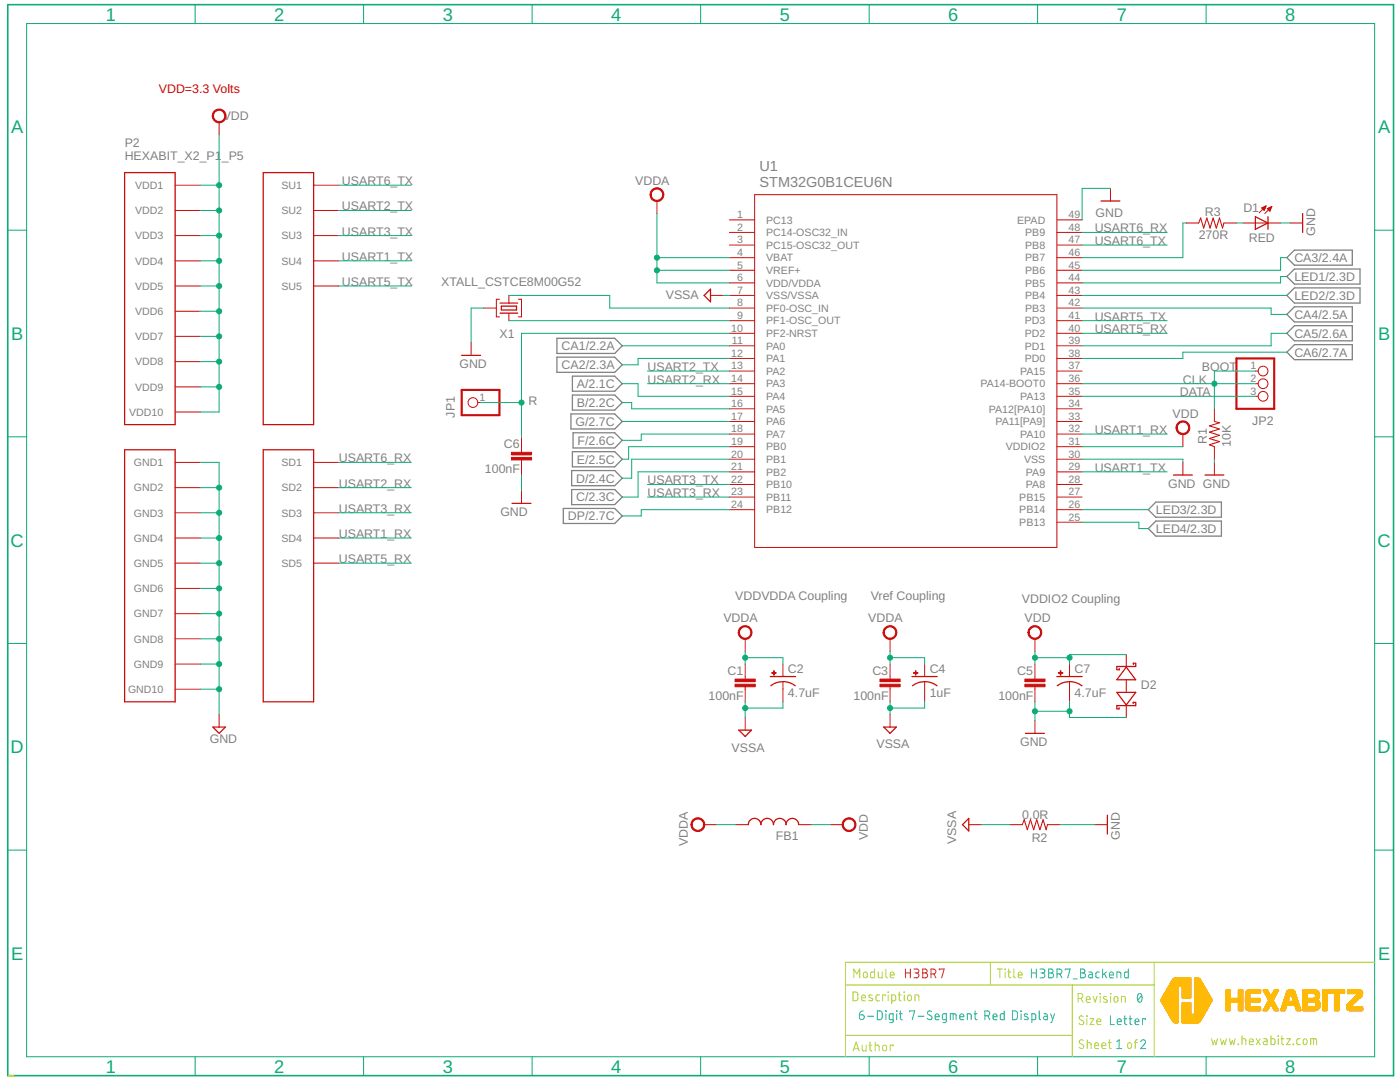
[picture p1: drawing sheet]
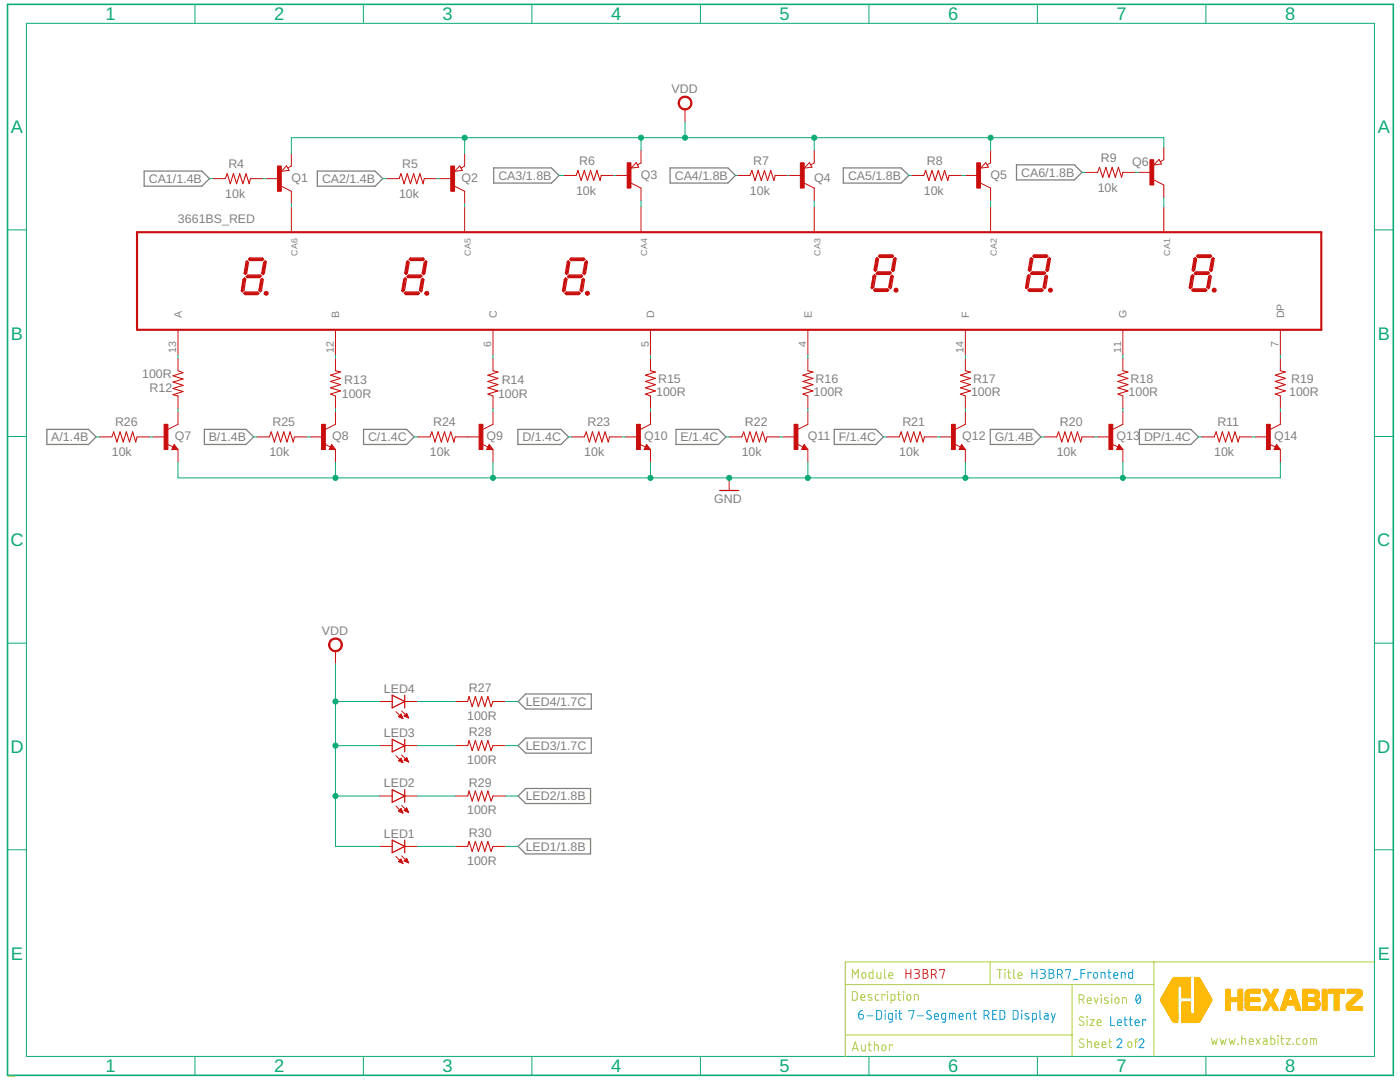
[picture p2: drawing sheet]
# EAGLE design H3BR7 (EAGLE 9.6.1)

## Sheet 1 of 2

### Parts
C1  100nF  C-0603  [C-0603]
C2  4.7uF  C-0805-POL  [C-0805-POL]
C3  100nF  C-0603  [C-0603]
C4  1uF  C-0805-POL  [C-0805-POL]
C5  100nF  C-0603  [C-0603]
C6  100nF  C-0603  [C-0603]
C7  4.7uF  C-0805-POL  [C-0805-POL]
D1  RED  VLMS1300-GS08  [VLMS1300-GS08]
D2  BOURNS_CDSOD323-T03SCBOURNS_CDSOD323-T03SC_0_0  [BOURNS_CDSOD323-T03SC_0]
FB1  FB-0603  [FB-0603]
JP1  R  PINHD-1X1  [1X01]
JP2  PINHD-1X3  [1X03]
P2  HEXABIT_X2_P1_P5  [HEXABIT_17.32_X2_P1_P5]
R1  10K  R-0603  [R-0603]
R2  0.0R  R-0603  [R-0603]
R3  270R  R-0603  [R-0603]
U1  STM32G0B1CEU6N  [HEXABITZ_ICS_QFN_B1CEU6_STM-L]
X1  XTALL_CSTCE8M00G52  [XTALL_CSTCE8M00G52]

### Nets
A: U1.15(PA4) ; also sheet 2
B: U1.16(PA5) ; also sheet 2
C: U1.21(PB2) ; also sheet 2
CA1: U1.11(PA0) ; also sheet 2
CA2: U1.12(PA1) ; also sheet 2
CA3: U1.45(PB6) ; also sheet 2
CA4: U1.42(PB3) ; also sheet 2
CA5: U1.39(PD1) ; also sheet 2
CA6: U1.38(PD0) ; also sheet 2
CLK: JP2.1 JP2.2 R1.2 U1.36(PA14-BOOT0)
D: U1.20(PB1) ; also sheet 2
DATA: JP2.3 U1.35(PA13)
DP: U1.24(PB12) ; also sheet 2
E: U1.19(PB0) ; also sheet 2
F: U1.18(PA7) ; also sheet 2
G: U1.17(PA6) ; also sheet 2
GND: C5.2 C6.2 C7.2(-) D1.C D2.1(A) P2.PAD_PD11(GND1) P2.PAD_PD12(GND2) P2.PAD_PD13(GND3) P2.PAD_PD14(GND4) P2.PAD_PD15(GND5) P2.PAD_PD16(GND6) P2.PAD_PD17(GND7) P2.PAD_PD18(GND8) P2.PAD_PD19(GND9) P2.PAD_PD20(GND10) R1.1 R2.2 U1.30(VSS) U1.49(EPAD) X1.P$2 ; also sheet 2
LED1: U1.44(PB5) ; also sheet 2
LED2: U1.43(PB4) ; also sheet 2
LED3: U1.26(PB14) ; also sheet 2
LED4: U1.25(PB13) ; also sheet 2
N$1: D1.A R3.2
N$2: R3.1 U1.46(PB7)
N$5: U1.9(PF1-OSC_OUT) X1.P$1
N$6: U1.8(PF0-OSC_IN) X1.P$3
N$8: C6.1 JP1.1 U1.10(PF2-NRST)
USART1_RX: P2.PAD_PD4(SD4) U1.32(PA10)
USART1_TX: P2.PAD_PU4(SU4) U1.29(PA9)
USART2_RX: P2.PAD_PD2(SD2) U1.14(PA3)
USART2_TX: P2.PAD_PU2(SU2) U1.13(PA2)
USART3_RX: P2.PAD_PD3(SD3) U1.23(PB11)
USART3_TX: P2.PAD_PU3(SU3) U1.22(PB10)
USART5_RX: P2.PAD_PD5(SD5) U1.40(PD2)
USART5_TX: P2.PAD_PU5(SU5) U1.41(PD3)
USART6_RX: P2.PAD_PD1(SD1) U1.48(PB9)
USART6_TX: P2.PAD_PU1(SU1) U1.47(PB8)
VDD: C5.1 C7.1(+) D2.2(C) FB1.2 P2.PAD_PU11(VDD1) P2.PAD_PU12(VDD2) P2.PAD_PU13(VDD3) P2.PAD_PU14(VDD4) P2.PAD_PU15(VDD5) P2.PAD_PU16(VDD6) P2.PAD_PU17(VDD7) P2.PAD_PU18(VDD8) P2.PAD_PU19(VDD9) P2.PAD_PU20(VDD10) U1.31(VDDIO2) ; also sheet 2
VDDA: C1.1 C2.1(+) C3.1 C4.1(+) FB1.1 U1.4(VBAT) U1.5(VREF+) U1.6(VDD/VDDA)
VSSA: C1.2 C2.2(-) C3.2 C4.2(-) R2.1 U1.7(VSS/VSSA)
Unconnected: U1.1(PC13) U1.2(PC14-OSC32_IN) U1.3(PC15-OSC32_OUT) U1.27(PB15) U1.28(PA8) U1.33(PA11[PA9]) U1.34(PA12[PA10]) U1.37(PA15)

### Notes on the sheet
- VDD=3.3 Volts
- BOOT
- VDD\VDDA Coupling | Vref Coupling | VDDIO2 Coupling
- Module | H3BR7 | Title | H3BR7_Backend
- Description | Revision | 0
- 6-Digit 7-Segment Red Display
- Size | Letter
- www.hexabitz.com
- Author | Sheet   of | 1 | 2
- C:/Users/Admin/Desktop/logodraft.bmp

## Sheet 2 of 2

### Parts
3661BS  3661BS_RED  [3661BS]
LED1  LED-3MM3MM  [LED3MM]
LED2  LED-3MM3MM  [LED3MM]
LED3  LED-3MM3MM  [LED3MM]
LED4  LED-3MM3MM  [LED3MM]
Q1  SEMICON-SMD-IPC_PNP-TRANSISTOR_SOT23  [SEMICON-SMD-IPC_SOT23]
Q2  SEMICON-SMD-IPC_PNP-TRANSISTOR_SOT23  [SEMICON-SMD-IPC_SOT23]
Q3  SEMICON-SMD-IPC_PNP-TRANSISTOR_SOT23  [SEMICON-SMD-IPC_SOT23]
Q4  SEMICON-SMD-IPC_PNP-TRANSISTOR_SOT23  [SEMICON-SMD-IPC_SOT23]
Q5  SEMICON-SMD-IPC_PNP-TRANSISTOR_SOT23  [SEMICON-SMD-IPC_SOT23]
Q6  SEMICON-SMD-IPC_PNP-TRANSISTOR_SOT23  [SEMICON-SMD-IPC_SOT23]
Q7  MMBT3904LT1  [MMBT3904LT1]
Q8  MMBT3904LT1  [MMBT3904LT1]
Q9  MMBT3904LT1  [MMBT3904LT1]
Q10  MMBT3904LT1  [MMBT3904LT1]
Q11  MMBT3904LT1  [MMBT3904LT1]
Q12  MMBT3904LT1  [MMBT3904LT1]
Q13  MMBT3904LT1  [MMBT3904LT1]
Q14  MMBT3904LT1  [MMBT3904LT1]
R4  10k  R-0603  [R-0603]
R5  10k  R-0603  [R-0603]
R6  10k  R-0603  [R-0603]
R7  10k  R-0603  [R-0603]
R8  10k  R-0603  [R-0603]
R9  10k  R-0603  [R-0603]
R11  10k  R-0603  [R-0603]
R12  100R  R-0603  [R-0603]
R13  100R  R-0603  [R-0603]
R14  100R  R-0603  [R-0603]
R15  100R  R-0603  [R-0603]
R16  100R  R-0603  [R-0603]
R17  100R  R-0603  [R-0603]
R18  100R  R-0603  [R-0603]
R19  100R  R-0603  [R-0603]
R20  10k  R-0603  [R-0603]
R21  10k  R-0603  [R-0603]
R22  10k  R-0603  [R-0603]
R23  10k  R-0603  [R-0603]
R24  10k  R-0603  [R-0603]
R25  10k  R-0603  [R-0603]
R26  10k  R-0603  [R-0603]
R27  100R  R-0603  [R-0603]
R28  100R  R-0603  [R-0603]
R29  100R  R-0603  [R-0603]
R30  100R  R-0603  [R-0603]
TRIMBLE-LOGO1  HEXA-LOGO  [HEXA-LOGO]

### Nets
A: R26.1 ; also sheet 1
B: R25.1 ; also sheet 1
C: R24.1 ; also sheet 1
CA1: R4.1 ; also sheet 1
CA2: R5.1 ; also sheet 1
CA3: R6.1 ; also sheet 1
CA4: R7.1 ; also sheet 1
CA5: R8.1 ; also sheet 1
CA6: R9.1 ; also sheet 1
D: R23.1 ; also sheet 1
DP: R11.1 ; also sheet 1
E: R22.1 ; also sheet 1
F: R21.1 ; also sheet 1
G: R20.1 ; also sheet 1
GND: Q7.2(E) Q8.2(E) Q9.2(E) Q10.2(E) Q11.2(E) Q12.2(E) Q13.2(E) Q14.2(E) ; also sheet 1
LED1: R30.1 ; also sheet 1
LED2: R29.1 ; also sheet 1
LED3: R28.1 ; also sheet 1
LED4: R27.1 ; also sheet 1
N$3: 3661BS.13(A) R12.1
N$4: Q7.1(B) R26.2
N$7: Q8.3(C) R13.1
N$9: 3661BS.6(C) R14.2
N$10: Q8.1(B) R25.2
N$11: Q9.1(B) R24.2
N$12: Q10.1(B) R23.2
N$13: Q11.1(B) R22.2
N$14: Q12.1(B) R21.2
N$15: Q13.1(B) R20.2
N$16: Q14.1(B) R11.2
N$17: Q10.3(C) R15.1
N$18: 3661BS.5(D) R15.2
N$19: Q11.3(C) R16.1
N$20: Q13.3(C) R18.1
N$21: 3661BS.11(G) R18.2
N$22: Q7.3(C) R12.2
N$23: LED4.K(C) R27.2
N$24: LED3.K(C) R28.2
N$25: Q1.1(B) R4.2
N$26: Q2.1(B) R5.2
N$27: Q3.1(B) R6.2
N$28: Q4.1(B) R7.2
N$29: Q5.1(B) R8.2
N$30: Q6.1(B) R9.2
N$31: 3661BS.1(CA) Q6.3(C)
N$32: LED2.K(C) R29.2
N$33: LED1.K(C) R30.2
N$34: 3661BS.8(CA) Q1.3(C)
N$35: 3661BS.9(CA) Q2.3(C)
N$36: 3661BS.10(CA) Q3.3(C)
N$37: 3661BS.3(CA) Q4.3(C)
N$38: 3661BS.2(CA) Q5.3(C)
N$39: 3661BS.7(DP) R19.2
N$40: Q14.3(C) R19.1
N$41: 3661BS.4(E) R16.2
N$42: 3661BS.14(F) R17.2
N$43: 3661BS.12(B) R13.2
N$44: Q12.3(C) R17.1
N$45: Q9.3(C) R14.1
VDD: LED1.A LED2.A LED3.A LED4.A Q1.2(E) Q2.2(E) Q3.2(E) Q4.2(E) Q5.2(E) Q6.2(E) ; also sheet 1

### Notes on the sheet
- Module | H3BR7 | Title | H3BR7_Frontend
- Description | Revision | 0
- 6-Digit 7-Segment RED Display
- Size | Letter
- Sheet   of | 2 | 2 | www.hexabitz.com
- Author
- C:/Users/Admin/Desktop/logodraft.bmp

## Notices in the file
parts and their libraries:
HEXABITZ_ICs: COPYRIGHT: Copyright (C) 2022 Ultra Librarian. All rights reserved.
